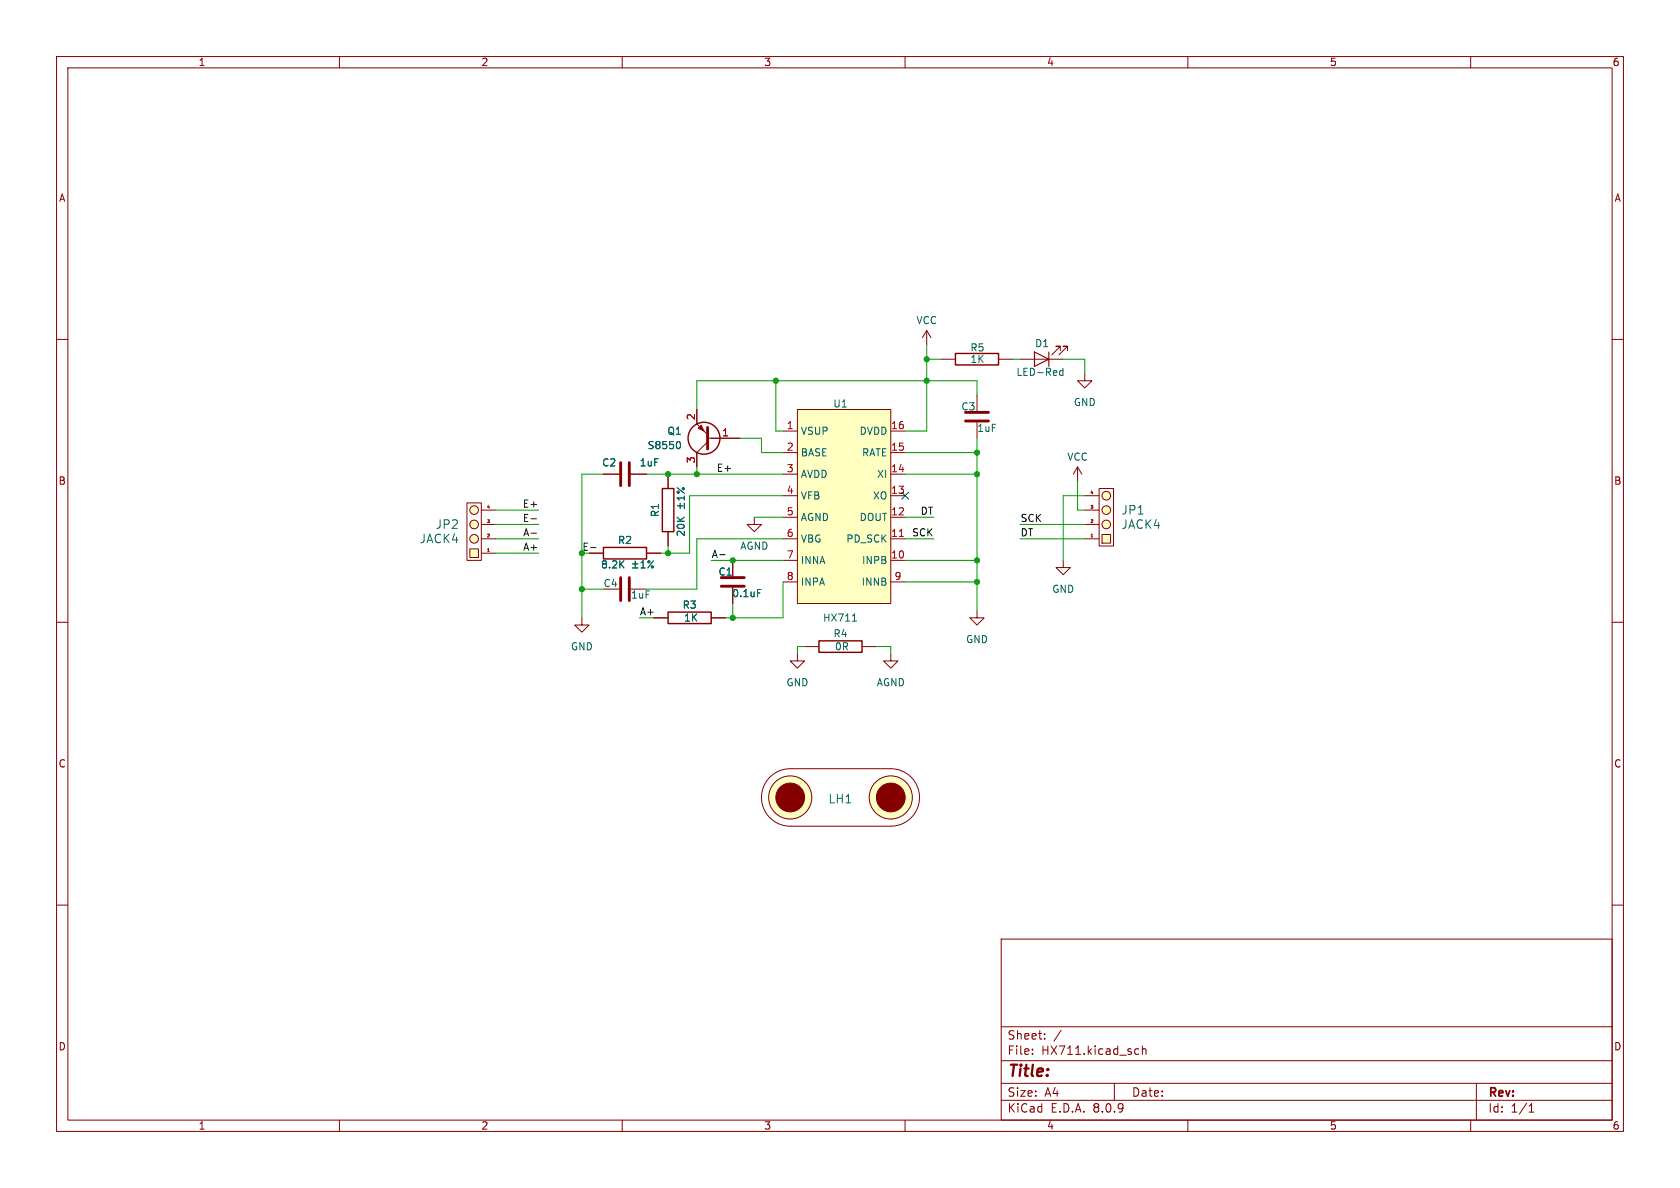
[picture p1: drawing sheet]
<svg xmlns="http://www.w3.org/2000/svg" width="297mm" height="210mm" viewBox="0 0 297 210" stroke-linecap="round" stroke-linejoin="round" font-family="sans-serif">
<g fill="none" stroke="#840000" stroke-width=".18">
<path d="M10 10h277v190h-277zM12 12h273v186h-273zM60 10v2M110 10v2M160 10v2M210 10v2M260 10v2M10 60h2M172.7 69.9v2.7M172.7 74.7v2.8M191.8 66v1.3h1.2l-1.2 1.3-1.3-1.3h1.3M285 60h2"/>
<path d="M104.1 97.8h2.6M114.3 97.8h2.5M188 99.1v1.2h1.2l-1.2 1.3-1.3-1.3h1.3M190.5 82.6l-.8 1.2M190.5 82.6v2.5M190.5 82.6l.8 1.2M10 110h2M102.9 109.2v1.3h1.2l-1.2 1.3-1.3-1.3h1.3M106.7 104.1h2.8M285 110h2M10 160h2M177 166h108v32h-108z"/>
<path d="M285 160h2M60 198v2M110 198v2M160 198v2M177 194.5h108M177 191.5h108M177 187.5h108M177 181.5h108M182.5 186.3v.1M182.5 185.5v.1M184.7 183.6v.1M184.7 182.8v.1"/>
<path d="M187.6 182.1l-1.3 2M197 191.5v3M200.9 185.4l.4 .1M201.3 186.3l-.4 .1M202 185.5l.2-.1 .3 .1 .1 .9M202 184.9v1.5M210 198v2M260 198v2M261 191.5v6.5M270.3 196.6h.9M270.3 195.5l.4-.4v1.5"/>
</g>
<path d="M106.7 96.8h7.6v2h-7.6z" fill="none" stroke="#840000" stroke-width=".25"/>
<g fill="none" stroke="#006464" stroke-width=".18">
<path d="M111.8 99.7h1M112.3 99.2v1M113.3 99.5l.4-.4v1.3M115.5 99.1l-1 1.3M111.8 100.4h1M113.3 100.4h.8"/>
<circle cx="114.7" cy="99.3" r=".18"/>
<circle cx="115.3" cy="100.2" r=".18"/>
</g>
<path d="M170.7 72.9h4.1M170.7 74.4h4.1M109.7 102.1v4.1M111.3 102.1v4.1" fill="none" stroke="#840000" stroke-width=".51"/>
<g fill="#ffffc2" stroke="#ffffc2" stroke-width=".18">
<circle cx="195.6" cy="87.6" r=".76"/>
<circle cx="195.6" cy="90.2" r=".76"/>
</g>
<path d="M194.8 94.5h1.5v1.5h-1.5z" fill="#ffffc2"/>
<g fill="#ffffc2" stroke="#ffffc2" stroke-width=".18">
<circle cx="195.6" cy="92.7" r=".76"/>
<circle cx="83.8" cy="90.2" r=".76"/>
<circle cx="83.8" cy="92.7" r=".76"/>
</g>
<g fill="none" stroke="#840000" stroke-width=".18">
<path d="M191.8 95.3h2.5M191.8 92.7h2.5M191.8 90.2h2.5M191.8 87.6h2.5M194.3 86.4h2.5v10.1h-2.5zM194.8 94.5h1.5v1.5h-1.5z"/>
<circle cx="195.6" cy="87.6" r=".76"/>
<circle cx="195.6" cy="90.2" r=".76"/>
<circle cx="195.6" cy="92.7" r=".76"/>
</g>
<path d="M192.9 94.9h.3" fill="none" stroke="#a90000" stroke-width=".18"/>
<path d="M83.1 97h1.5v1.6h-1.5z" fill="#ffffc2"/>
<g fill="#ffffc2" stroke="#ffffc2" stroke-width=".18">
<circle cx="83.8" cy="95.2" r=".76"/>
<circle cx="139.7" cy="141" r="3.8"/>
<circle cx="157.5" cy="141" r="3.8"/>
</g>
<g fill="none" stroke="#840000" stroke-width=".18">
<path d="M163.8 58.4l-.7 1.3M163.8 58.4v2.6M163.8 58.4l.8 1.3M166.4 63.5h2.5M176.5 63.5h2.6M82.5 88.9h2.6v10.2h-2.6zM83.1 97h1.5v1.6h-1.5zM85.1 97.8h2.5M85.1 95.3h2.5M85.1 92.7h2.5M85.1 90.2h2.5M106.7 83.8h2.8"/>
<path d="M111.5 83.8h2.8M115.6 109.2h2.5M125.7 109.2h2.6M141 115.6v1.2h1.2l-1.2 1.3-1.3-1.3h1.3M142.2 114.3h2.6M152.4 114.3h2.5M157.5 115.6v1.2h1.2l-1.2 1.3-1.3-1.3h1.3M136.1 137.4a5.1 5.1 0 0 1 3.6-1.5h17.8a5.1 5.1 0 0 1 5.1 5.1 5.1 5.1 0 0 1-5.1 5.1h-17.8a5.1 5.1 0 0 1-4.7-3.2 5.1 5.1 0 0 1 1.1-5.5z"/>
<circle cx="83.8" cy="95.2" r=".76"/>
<circle cx="83.8" cy="92.7" r=".76"/>
<circle cx="83.8" cy="90.2" r=".76"/>
<circle cx="139.7" cy="141" r="3.8"/>
<circle cx="157.5" cy="141" r="3.8"/>
</g>
<path d="M86.2 97.5h.3" fill="none" stroke="#a90000" stroke-width=".18"/>
<path d="M168.9 62.5h7.6v2h-7.6zM118.1 108.2h7.6v2h-7.6zM144.8 113.3h7.6v2h-7.6z" fill="none" stroke="#840000" stroke-width=".25"/>
<g fill="#840000" stroke="#840000" stroke-width=".18">
<circle cx="139.7" cy="141" r="2.54"/>
<circle cx="157.5" cy="141" r="2.54"/>
</g>
<path d="M109.7 81.8v4.1M111.3 81.8v4.1" fill="none" stroke="#840000" stroke-width=".51"/>
<path d="M141 72.4h16.5v34.3h-16.5z" fill="#ffffc2"/>
<g fill="none" stroke="#840000" stroke-width=".18">
<path d="M123.2 72.4v2.5l1.9 1.9M125.1 77.5h5.7M125.1 78.1l-1.9 1.9v2.6M138.4 76.2h2.6M141 72.4h16.5v34.3h-16.5zM157.5 76.2h2.5M180.3 63.5h7.7M187.5 62v-.8h-.8h.8l-1.6 1.5M188.7 62v-.8h-.7h.7l-1.5 1.5M104.1 97.8h2.6M106.7 83.8h2.8M111.5 83.8h2.8"/>
<path d="M114.3 97.8h2.5M118.1 83.8v2.6M118.1 94v2.5M129.5 99.1v2.8M133.3 91.4v1.3h1.3l-1.3 1.3-1.2-1.3h1.2M138.4 99.1h2.6M138.4 95.3h2.6M138.4 91.4h2.6M138.4 87.6h2.6M138.4 83.8h2.6M138.4 80h2.6M157.5 99.1h2.5"/>
<path d="M157.5 95.3h2.5M157.5 91.4h2.5M157.5 87.6h2.5M157.5 83.8h2.5M157.5 80h2.5M115.6 109.2h2.5M125.7 109.2h2.6M129.5 103.9v2.8M138.4 102.9h2.6M157.5 102.9h2.5M172.7 108v1.2h1.3l-1.3 1.3-1.3-1.3h1.3"/>
</g>
<path d="M159 94.8h.7" fill="none" stroke="#a90000" stroke-width=".18"/>
<g fill="none" stroke="#006464" stroke-width=".18">
<path d="M120 78a.79 .79 0 0 1 0 1.3M187.4 66.2l.2 .2 .3-.1M187.9 65.1v1.3M187.9 65.6l-.3-.1-.2 .1M111.8 99.7h1M112.3 99.2v1M113.3 99.5l.4-.4v1.3M115.5 99.1l-1 1.3M119.7 86.2l1.3 1M119.8 89.4h.9M120.2 88.9v1M121 87.7v.7"/>
<path d="M121 88.9v1M121 88h-1.3l.4 .4M111.8 100.4h1M113.3 100.4h.8M133.9 104.2h.6M150.7 109.8h.7"/>
<circle cx="114.7" cy="99.3" r=".18"/>
<circle cx="119.9" cy="87" r=".18"/>
<circle cx="120.8" cy="86.4" r=".18"/>
<circle cx="115.3" cy="100.2" r=".18"/>
</g>
<path d="M182.9 62.2l2.5 1.3-2.5 1.3zM185.4 62.2v2.6" fill="none" stroke="#840000" stroke-width=".2"/>
<path d="M125.1 75.6v3.8z" fill="#840000" stroke="#840000" stroke-width=".51"/>
<path d="M124 75.2l.5 1-1.1-.5z" fill="#840000" stroke="#840000" stroke-width=".18"/>
<g fill="none" stroke="#840000" stroke-width=".25">
<path d="M117.1 86.4h2v7.6h-2z"/>
<circle cx="124.5" cy="77.5" r="2.82"/>
</g>
<path d="M127.5 102.1h4.1M127.5 103.6h4.1" fill="none" stroke="#840000" stroke-width=".51"/>
<path d="M93.9 94.3h.9M93.9 91.7h.9M104.4 96.8h1M127.2 98.1h1" fill="none" stroke="#0f0f0f" stroke-width=".18"/>
<g fill="none" stroke="#009600" stroke-width=".18">
<path d="M130.8 77.5h3.8v2.5h3.8M137.2 67.3v8.9h1.2M163.8 61v15.2h-3.8M163.8 63.5h2.6M172.7 69.9v-2.6h-49.5v5.1M172.7 77.5v30.5M179.1 63.5h1.2M188 63.5h3.8v2.5M87.6 95.3h7.6M87.6 97.8h7.6M87.6 90.2h7.6M87.6 92.7h7.6"/>
<path d="M106.7 83.8h-3.8v25.4M114.3 83.8h24.1M118.1 96.5v1.3M123.2 82.6v1.2M125.7 99.1h12.7M133.3 91.4h5.1M138.4 95.3h-15.2v8.8h-8.9M138.4 87.6h-16.5v10.2h-5.1M160 91.4h5.1M160 80h12.7M160 99.1h12.7M160 95.3h5.1"/>
<path d="M160 83.8h12.7M180.3 95.3h11.5M180.3 92.7h11.5M190.5 85.1v5.1h1.3M191.8 87.6h-3.8v11.5M102.9 104.1h3.8M129.5 106.7v2.5M138.4 102.9v6.3h-10.1M142.2 114.3h-1.2v1.3M154.9 114.3h2.6v1.3M160 102.9h12.7"/>
</g>
<path d="M159.4 87l1.2 1.2M160.6 87l-1.2 1.2" fill="none" stroke="#000084" stroke-width=".18"/>
<g fill="#009600" stroke="#009600" stroke-width=".18">
<circle cx="102.9" cy="97.8" r=".46"/>
<circle cx="118.1" cy="97.8" r=".46"/>
<circle cx="102.9" cy="104.1" r=".46"/>
<circle cx="163.8" cy="67.3" r=".46"/>
<circle cx="137.2" cy="67.3" r=".46"/>
<circle cx="172.7" cy="102.9" r=".46"/>
<circle cx="129.5" cy="109.2" r=".46"/>
<circle cx="118.1" cy="83.8" r=".46"/>
<circle cx="123.2" cy="83.8" r=".46"/>
<circle cx="129.5" cy="99.1" r=".46"/>
<circle cx="172.7" cy="83.8" r=".46"/>
<circle cx="172.7" cy="99.1" r=".46"/>
<circle cx="172.7" cy="80" r=".46"/>
<circle cx="163.8" cy="63.5" r=".46"/>
</g>
<text font-size="2.8" fill="#840000" x="178" y="190.9">Title:</text>
<g font-size="2.1" fill="#006464">
<text x="76.9" y="93.7">JP2</text>
<text x="198.2" y="91.2">JP1</text>
<text x="198.2" y="93.7">JACK4</text>
<text x="74.1" y="96.2">JACK4</text>
<text x="146.4" y="142.2">LH1</text>
</g>
<g font-size="2.1" fill="#840000">
<text x="178" y="184">Sheet:</text>
<text x="178" y="186.7">File:</text>
<text x="184.1" y="186.7">HX711.kicad_sch</text>
<text x="178" y="196.9">KiCad</text>
<text x="178" y="194.1">Size:</text>
<text x="184.7" y="194.1">A4</text>
<text x="185.7" y="196.9">E.D.A.</text>
<text x="193.3" y="196.9">8.0.9</text>
<text x="200" y="194.1">Date:</text>
<text x="263" y="194.3">Rev:</text>
<text x="263" y="196.9">Id:</text>
<text x="267.1" y="196.9">1/1</text>
</g>
<g font-size="1.8" fill="#840000">
<text x="35" y="11.9">1</text>
<text x="85" y="11.9">2</text>
<text x="135" y="11.9">3</text>
<text x="185" y="11.9">4</text>
<text x="235" y="11.9">5</text>
<text x="285" y="11.9">6</text>
<text x="10.3" y="35.9">A</text>
<text x="285.3" y="35.9">A</text>
<text x="10.3" y="85.9">B</text>
<text x="285.3" y="85.9">B</text>
<text x="10.3" y="135.9">C</text>
<text x="285.3" y="135.9">C</text>
<text x="10.3" y="185.9">D</text>
<text x="285.3" y="185.9">D</text>
<text x="35" y="199.9">1</text>
<text x="85" y="199.9">2</text>
<text x="135" y="199.9">3</text>
<text x="185" y="199.9">4</text>
<text x="235" y="199.9">5</text>
<text x="285" y="199.9">6</text>
</g>
<g font-size="1.8" fill="#006464">
<text x="161.9" y="57.5">VCC</text>
<text x="171.5" y="62.3">R5</text>
<text x="171.5" y="64.4">1K</text>
<text x="182.9" y="61.6">D1</text>
<text x="179.6" y="66.6">LED-Red</text>
<text x="189.7" y="72">GND</text>
<text x="117.9" y="77.1">Q1</text>
<text x="141.5" y="77.1">VSUP</text>
<text x="147.2" y="72.2">U1</text>
<text x="151.9" y="77.1">DVDD</text>
<text x="169.9" y="72.7">C3</text>
<text x="172.7" y="76.6">1uF</text>
<text x="106.4" y="82.7">C2</text>
<text x="113" y="82.7">1uF</text>
<text x="114.4" y="79.6">S8550</text>
<text x="141.5" y="80.9">BASE</text>
<text x="152.3" y="80.9">RATE</text>
<text x="188.6" y="81.6">VCC</text>
<text x="141.5" y="84.7">AVDD</text>
<text x="141.5" y="88.5">VFB</text>
<text x="154.2" y="88.5">XO</text>
<text x="155" y="84.7">XI</text>
<text x="116.7" y="91.5" transform="rotate(-90 116.7 91.5)">R1</text>
<text x="121.3" y="95" transform="rotate(-90 121.3 95)">20K</text>
<text x="141.5" y="92.3">AGND</text>
<text x="151.9" y="92.3">DOUT</text>
<text x="106.1" y="100.7">8.2K</text>
<text x="109.1" y="96.4">R2</text>
<text x="126.9" y="102">C1</text>
<text x="130.8" y="97.4">AGND</text>
<text x="141.5" y="96.1">VBG</text>
<text x="141.5" y="99.9">INNA</text>
<text x="149.5" y="96.1">PD_SCK</text>
<text x="152.3" y="99.9">INPB</text>
<text x="106.6" y="104">C4</text>
<text x="111.5" y="106">1uF</text>
<text x="120.6" y="107.8">R3</text>
<text x="129.3" y="105.8">0.1uF</text>
<text x="141.5" y="103.7">INPA</text>
<text x="152.2" y="103.7">INNB</text>
<text x="185.9" y="105">GND</text>
<text x="120.8" y="110.1">1K</text>
<text x="145.4" y="110.1">HX711</text>
<text x="147.2" y="112.9">R4</text>
<text x="170.7" y="113.9">GND</text>
<text x="100.8" y="115.2">GND</text>
<text x="147.5" y="115.2">0R</text>
<text x="138.9" y="121.5">GND</text>
<text x="154.9" y="121.5">AGND</text>
</g>
<g font-size="1.8" fill="#a90000">
<text x="122.9" y="74.4" transform="rotate(-90 122.9 74.4)">2</text>
<text x="127.6" y="77.2">1</text>
<text x="139" y="75.9">1</text>
<text x="157.4" y="75.9">16</text>
<text x="122.9" y="82" transform="rotate(-90 122.9 82)">3</text>
<text x="139" y="79.8">2</text>
<text x="139" y="83.6">3</text>
<text x="157.4" y="83.6">14</text>
<text x="157.4" y="79.8">15</text>
<text x="139" y="87.4">4</text>
<text x="157.4" y="87.4">13</text>
<text x="139" y="91.2">5</text>
<text x="139" y="95">6</text>
<text x="157.4" y="95">11</text>
<text x="157.4" y="91.2">12</text>
<text x="139" y="98.8">7</text>
<text x="157.4" y="98.8">10</text>
<text x="139" y="102.6">8</text>
<text x="158" y="102.6">9</text>
</g>
<g font-size="1.8" fill="#0f0f0f">
<text x="126.6" y="83.5">E+</text>
<text x="92.3" y="89.8">E+</text>
<text x="92.3" y="92.4">E-</text>
<text x="92.4" y="94.9">A-</text>
<text x="161.1" y="94.9">SCK</text>
<text x="162.7" y="91.1">DT</text>
<text x="180.3" y="94.9">DT</text>
<text x="180.3" y="92.4">SCK</text>
<text x="92.4" y="97.4">A+</text>
<text x="125.7" y="98.7">A-</text>
</g>
<g font-size="1.8" fill="#009600">
<text x="102.9" y="97.4">E-</text>
<text x="113" y="108.9">A+</text>
</g>
<g font-size=".7" fill="#a90000">
<text x="85.9" y="89.9">4</text>
<text x="192.6" y="89.9">3</text>
<text x="192.6" y="87.4">4</text>
<text x="85.9" y="95">2</text>
<text x="85.9" y="92.5">3</text>
<text x="192.6" y="95">1</text>
<text x="192.6" y="92.5">2</text>
<text x="85.9" y="97.5">1</text>
</g>
</svg>
